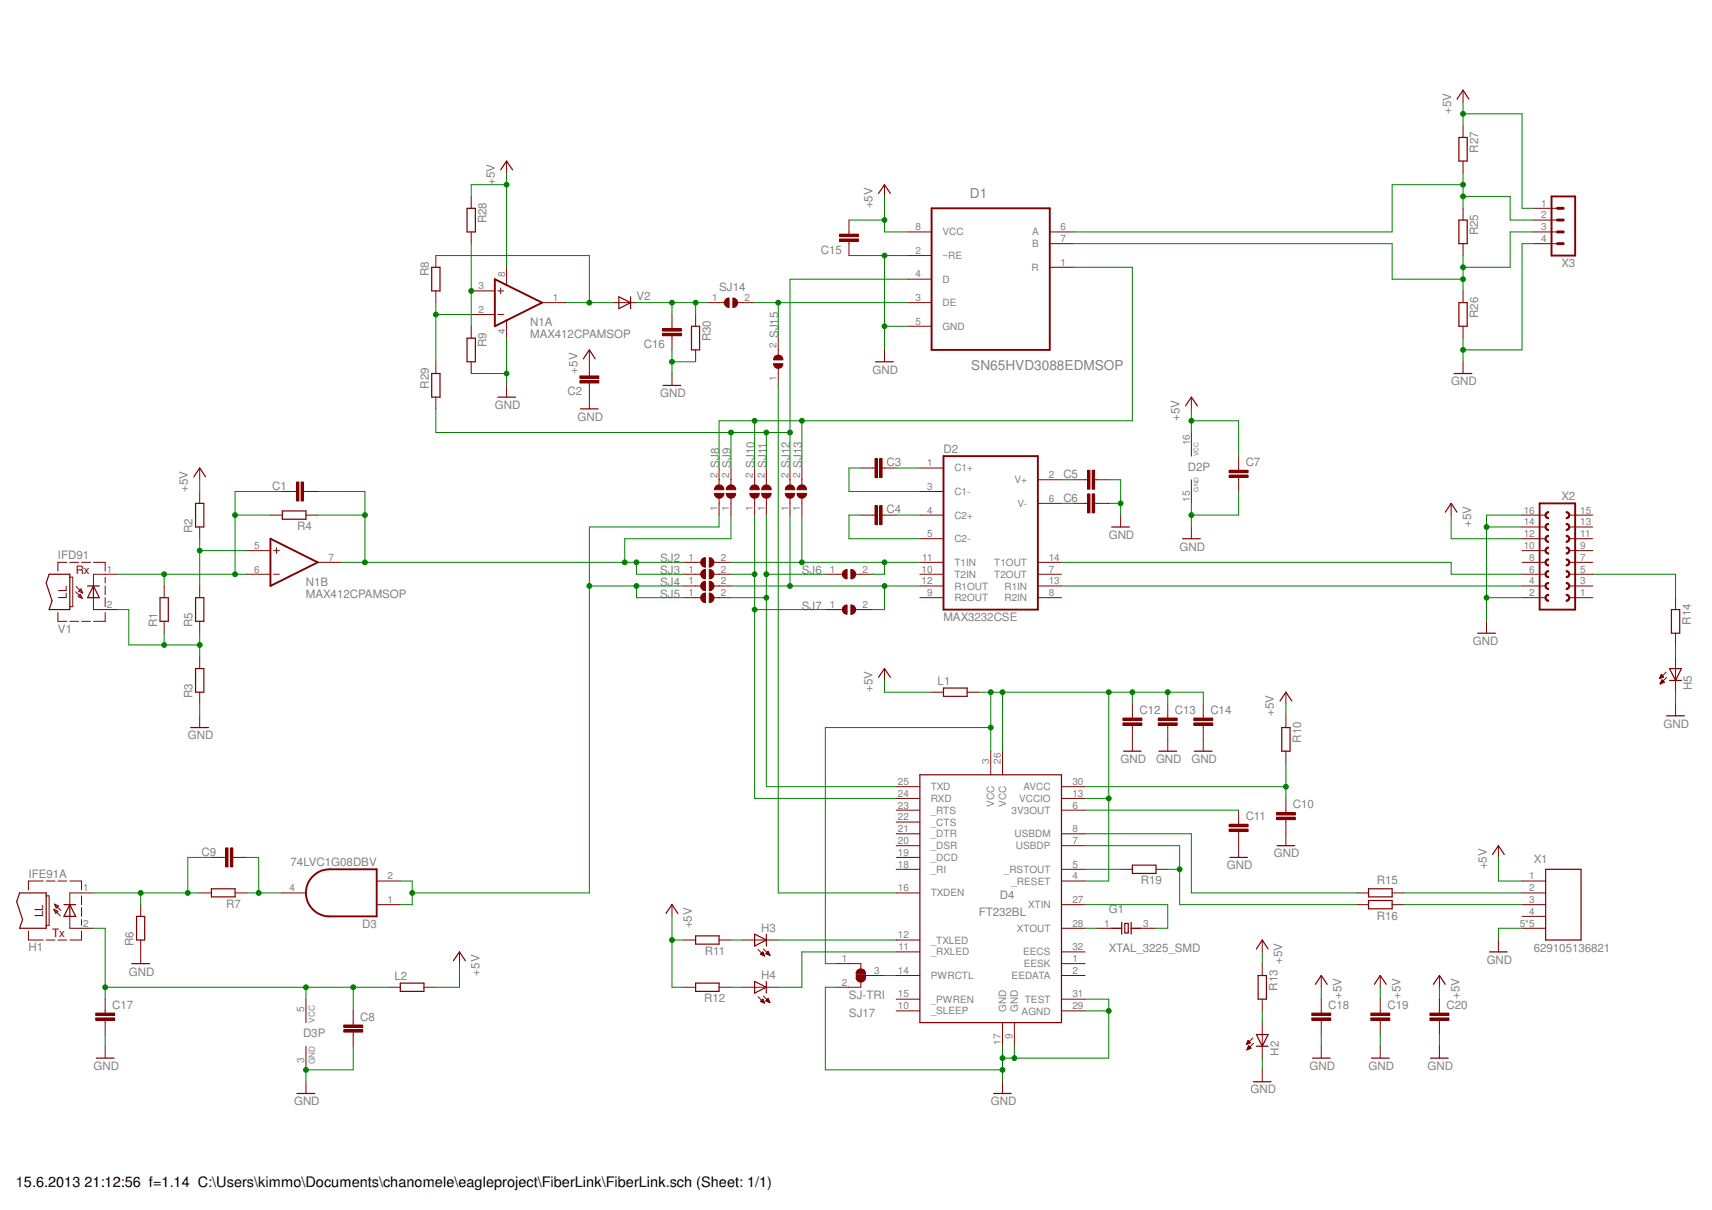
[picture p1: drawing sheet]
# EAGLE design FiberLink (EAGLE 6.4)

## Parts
C1  C-EUC0402  [C0402]
C2  C-EUC0402  [C0402]
C3  C-EUC0402  [C0402]
C4  C-EUC0402  [C0402]
C5  C-EUC0402  [C0402]
C6  C-EUC0402  [C0402]
C7  C-EUC0402  [C0402]
C8  C-EUC0402  [C0402]
C9  C-EUC0402  [C0402]
C10  C-EUC0402  [C0402]
C11  C-EUC0402  [C0402]
C12  C-EUC0402  [C0402]
C13  C-EUC0402  [C0402]
C14  C-EUC0402  [C0402]
C15  C-EUC0402  [C0402]
C16  C-EUC0402  [C0402]
C17  C-EUC0402  [C0402]
C18  C-EUC0805  [C0805]
C19  C-EUC0805  [C0805]
C20  C-EUC0805  [C0805]
D1  SN65HVD3088EDMSOP  [SOP65P490X110-8N]
D2  MAX3232CSE  [SO16]
D3  74LVC1G08DBV  [SOT23-5]
D4  FT232BL  [LQFP32]
G1  XTAL_3225_SMD  [X_3225]
H1  IFE91A  [IFO-IFX]
H2  LEDCHIP-LED0603  [CHIP-LED0603]
H3  LEDCHIP-LED0603  [CHIP-LED0603]
H4  LEDCHIP-LED0603  [CHIP-LED0603]
H5  LEDCHIP-LED0603  [CHIP-LED0603]
L1  R-EU_R0402  [R0402_VISHAY]
L2  R-EU_R0402  [R0402_VISHAY]
N1  MAX412CPAMSOP  [SOP65P490X110-8N]
R1  R-EU_R0402  [R0402_VISHAY]
R2  R-EU_R0402  [R0402_VISHAY]
R3  R-EU_R0402  [R0402_VISHAY]
R4  R-EU_R0402  [R0402_VISHAY]
R5  R-EU_R0402  [R0402_VISHAY]
R6  R-EU_R1206  [R1206]
R7  R-EU_R1206  [R1206]
R8  R-EU_R0402  [R0402_VISHAY]
R9  R-EU_R0402  [R0402_VISHAY]
R10  R-EU_R0402  [R0402_VISHAY]
R11  R-EU_R0402  [R0402_VISHAY]
R12  R-EU_R0402  [R0402_VISHAY]
R13  R-EU_R0402  [R0402_VISHAY]
R14  R-EU_R0402  [R0402_VISHAY]
R15  R-EU_R0402  [R0402_VISHAY]
R16  R-EU_R0402  [R0402_VISHAY]
R19  R-EU_R0402  [R0402_VISHAY]
R25  R-EU_R1206  [R1206]
R26  R-EU_R0603  [R0603]
R27  R-EU_R0603  [R0603]
R28  R-EU_R0402  [R0402_VISHAY]
R29  R-EU_R0402  [R0402_VISHAY]
R30  R-EU_R0402  [R0402_VISHAY]
SJ2  2  SJ  [SJ-SMALL]
SJ3  3  SJ  [SJ-SMALL]
SJ4  4  SJ  [SJ-SMALL]
SJ5  5  SJ  [SJ-SMALL]
SJ6  6  SJ  [SJ-SMALL]
SJ7  7  SJ  [SJ-SMALL]
SJ8  8  SJ  [SJ-SMALL]
SJ9  9  SJ  [SJ-SMALL]
SJ10  10  SJ  [SJ-SMALL]
SJ11  11  SJ  [SJ-SMALL]
SJ12  12  SJ  [SJ-SMALL]
SJ13  13  SJ  [SJ-SMALL]
SJ14  14  SJ  [SJ-SMALL]
SJ15  15  SJ  [SJ-SMALL]
SJ17  17  SJ-TRI  [SJ-SMALL-TRI]
V1  IFD91  [IFO-IFX]
V2  DIODE-SOD323-R  [SOD323-R]
X1  629105136821  [629105136821]
X2  FE08-2  [FE08-2]
X3  MA04-1  [MA04-1]

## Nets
485_HIGH: D1.6(A) R25.1 R27.2 X3.2
485_LOW: D1.7(B) R25.2 R26.1 X3.3
+5V: C2.2 C7.1 C15.2 C18.1 C19.1 C20.1 D1.8(VCC) D2.16(VCC) L1.1 L2.2 N1.8(A:V+) R2.2 R10.1 R11.2 R12.2 R13.1 R27.1 R28.1 X1.1 X2.12 X3.1
AVCC: C10.1 D4.30(AVCC) R10.2
CARRIER_SENSE: C16.2 R30.1 SJ14.1 V2.C
FPGADONE: R14.1 X2.5
G1: D4.27(XTIN) G1.3(X2)
GND: C2.1 C5.2 C6.2 C7.2 C8.2 C10.2 C11.2 C12.2 C13.2 C14.2 C15.1 C16.1 C17.2 C18.2 C19.2 C20.2 D1.2(~RE) D1.5(GND) D2.15(GND) D3.3(GND) D4.9(GND) D4.17(GND) D4.29(AGND) D4.31(TEST) H2.C H5.C N1.4(A:V-) R3.1 R6.1 R9.2 R26.2 R30.2 SJ17.2 X1.5 X1.Z1 X1.Z2 X1.Z3 X1.Z4 X2.2 X2.14 X2.16 X3.4
N$1: C1.1 N1.6(B:-IN) R1.2 R4.2 V1.1(C)
N$2: N1.1(A:OUT) R8.1 V2.A
N$3: R1.1 R3.2 R5.1 V1.2(A)
N$4: D4.12(_TXLED) H3.C
N$5: N1.5(B:+IN) R2.1 R5.2
N$6: C4.2 D2.5(C2-)
N$7: C4.1 D2.4(C2+)
N$8: C3.2 D2.3(C1-)
N$9: C3.1 D2.1(C1+)
N$10: C6.1 D2.6(V-)
N$11: C5.1 D2.2(V+)
N$12: D2.14(T1OUT) X2.6
N$13: D2.13(R1IN) X2.4
N$14: D4.11(_RXLED) H4.C
N$15: C9.1 H1.1(C) R6.2 R7.2
N$16: N1.3(A:+IN) R9.1 R28.2
N$17: C9.2 D3.4(O) R7.1
N$18: H3.A R11.1
N$19: R15.1 X1.2
N$20: H4.A R12.1
N$21: D4.8(USBDM) R15.2
N$22: H2.A R13.2
N$23: D4.7(USBDP) R16.2 R19.1
N$24: R16.1 X1.3
N$25: H5.A R14.2
N$26: D4.14(PWRCTL) SJ17.3
N$29: D4.5(_RSTOUT) R19.2
N$32: N1.2(A:-IN) R8.2 R29.1
N$33: D4.28(XTOUT) G1.1(X1)
RXD_232: D2.12(R1OUT) SJ4.2 SJ7.2 SJ12.1
RXD_485: D1.1(R) SJ8.2 SJ10.2 SJ13.2
RXD_FIBER: C1.2 N1.7(B:OUT) R4.1 SJ2.1 SJ3.1 SJ9.1
RXD_USB: D4.24(RXD) SJ3.2 SJ7.1 SJ10.1
TX_VCC: C8.1 C17.1 D3.5(VCC) H1.2(A) L2.1
TXD_232: D2.11(T1IN) SJ2.2 SJ6.2 SJ13.1
TXD_485: D1.4(D) R29.2 SJ9.2 SJ11.2 SJ12.2
TXD_FIBER: D3.1(I0) D3.2(I1) SJ4.1 SJ5.1 SJ8.1
TXD_USB: D4.25(TXD) SJ5.2 SJ6.1 SJ11.1
TXEN_485: D1.3(DE) SJ14.2 SJ15.2
TXEN_USB: D4.16(TXDEN) SJ15.1
USB3V3: C11.1 D4.6(3V3OUT)
USBVCC: C12.1 C13.1 C14.1 D4.3(VCC) D4.4(_RESET) D4.13(VCCIO) D4.26(VCC) L1.2 SJ17.1
Unconnected: D2.7(T2OUT) D2.8(R2IN) D2.9(R2OUT) D2.10(T2IN) D4.1(EESK) D4.2(EEDATA) D4.10(_SLEEP) D4.15(_PWREN) D4.18(_RI) D4.19(_DCD) D4.20(_DSR) D4.21(_DTR) D4.22(_CTS) D4.23(_RTS) D4.32(EECS) X1.4 X2.1 X2.3 X2.7 X2.8 X2.9 X2.10 X2.11 X2.13 X2.15

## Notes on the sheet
- SJ2 FIBER RX TO RS232
  SJ3 FIBER RX TO USB
  SJ4 RS232 RX TO FIBER
  SJ5 USB RX TO FIBER
  SJ6 USB RX TO RS232
  SJ7 RS232 RX TO USB
  SJ8 RS485 RX TO FIBER
  SJ9 FIBER RX TO RS485
  SJ10 RS485 RX TO USB
  SJ11 USB RX TO RS485
  SJ12 RS232 RX TO RS485
  SJ13 RS485 RX TO RS232
  SJ14 CARRIER SENSE TO RX485 TXEN
  SJ15 USB TXEN TO RS485 TXEN
  
  SJ17 FTDI POWER SELECT
- USB <-> RS232
  SJ6, SJ7
  
  USB <-> RS485
  SJ10, SJ11, SJ15
  
  USB <-> FIBER
  SJ3, SJ5
  
  RS232 <-> RS485
  SJ12, SJ13, SJ14
  
  RS232 <-> FIBER
  SJ2, SJ4
  
  FIBER <-> RS485
  SJ8, SJ9, SJ14
